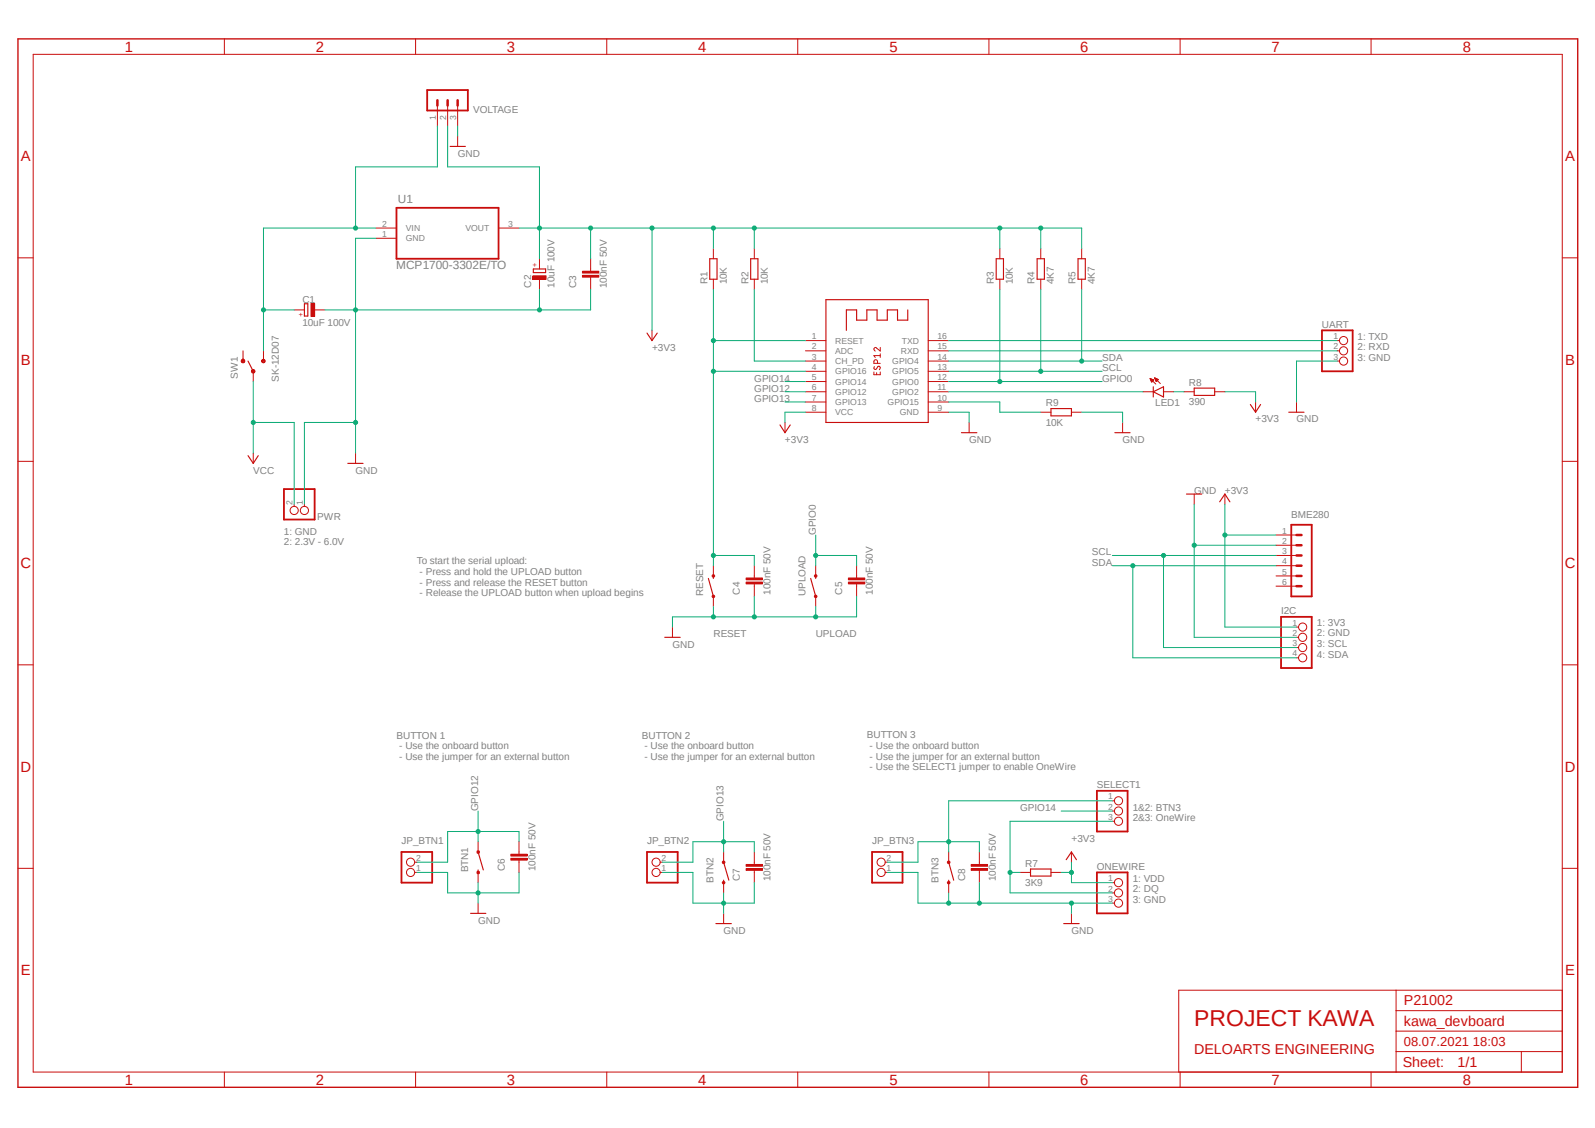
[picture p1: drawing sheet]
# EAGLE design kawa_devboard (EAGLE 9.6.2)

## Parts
BME280  MA06-1  [MA06-1]
BTN1  MOMENTARY-SWITCH-SPST-PTH-6.0MM  [TACTILE_SWITCH_PTH_6.0MM]
BTN2  MOMENTARY-SWITCH-SPST-PTH-6.0MM  [TACTILE_SWITCH_PTH_6.0MM]
BTN3  MOMENTARY-SWITCH-SPST-PTH-6.0MM  [TACTILE_SWITCH_PTH_6.0MM]
C1  10uF 100V  CPOL-EUE2-5  [E2-5]
C2  10uF 100V  CPOL-EUE2-5  [E2-5]
C3  100nF 50V  C2,5-3  [C2.5-3]
C4  100nF 50V  C2,5-3  [C2.5-3]
C5  100nF 50V  C2,5-3  [C2.5-3]
C6  100nF 50V  C2,5-3  [C2.5-3]
C7  100nF 50V  C2,5-3  [C2.5-3]
C8  100nF 50V  C2,5-3  [C2.5-3]
I2C  PINHD-1X4  [1X04]
JP_BTN1  PINHD-1X2/90  [1X02/90]
JP_BTN2  PINHD-1X2/90  [1X02/90]
JP_BTN3  PINHD-1X2/90  [1X02/90]
LED1  LEDSFH480  [SFH480]
ONEWIRE  PINHD-1X3/90  [1X03/90]
PWR  PINHD-1X2/90  [1X02/90]
R1  10K  R-EU_0204/7  [0204/7]
R2  10K  R-EU_0204/7  [0204/7]
R3  10K  R-EU_0204/7  [0204/7]
R4  4K7  R-EU_0204/7  [0204/7]
R5  4K7  R-EU_0204/7  [0204/7]
R7  3K9  R-EU_0204/7  [0204/7]
R8  390  R-EU_0204/7  [0204/7]
R9  10K  R-EU_0204/7  [0204/7]
RESET  MOMENTARY-SWITCH-SPST-PTH-6.0MM  [TACTILE_SWITCH_PTH_6.0MM]
SELECT1  PINHD-1X3  [1X03]
SW1  SK-12D07  [SK12SWITCH]
U1  MCP1700-3302E/TO  [TO127P254X495-3]
UART  PINHD-1X3  [1X03]
UPLOAD  MOMENTARY-SWITCH-SPST-PTH-6.0MM  [TACTILE_SWITCH_PTH_6.0MM]
VOLTAGE  MA03-1  [MA03-1]
X1  ESP-12  [ESP-12]

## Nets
+3V3: BME280.1 C2.+ C3.1 I2C.1 ONEWIRE.1 R1.2 R2.2 R3.2 R4.2 R5.2 R7.2 R8.2 U1.3(VOUT) VOLTAGE.2 X1.8(VCC)
BTN3: BTN3.1 C8.1 JP_BTN3.2 SELECT1.1
CH_PD: R2.1 X1.3(CH_PD)
DQ: ONEWIRE.2 R7.1 SELECT1.3
GND: BME280.2 BTN1.3 BTN2.3 BTN3.3 C1.- C2.- C3.2 C4.2 C5.2 C6.2 C7.2 C8.2 I2C.2 JP_BTN1.1 JP_BTN2.1 JP_BTN3.1 ONEWIRE.3 PWR.1 R9.2 RESET.1 U1.1(GND) UART.3 UPLOAD.1 VOLTAGE.3 X1.9(GND)
GPIO0: C5.1 R3.1 UPLOAD.3 X1.12(GPIO0)
GPIO2: LED1.K(C) X1.11(GPIO2)
GPIO12: BTN1.1 C6.1 JP_BTN1.2 X1.6(GPIO12)
GPIO13: BTN2.1 C7.1 JP_BTN2.2 X1.7(GPIO13)
GPIO14: SELECT1.2 X1.5(GPIO14)
GPIO15: R9.1 X1.10(GPIO15)
LED1: LED1.A R8.1
RST: C4.1 R1.1 RESET.3 X1.1(RESET) X1.4(GPIO16)
RXD: UART.2 X1.15(RXD)
SCL: BME280.3 I2C.3 R4.1 X1.13(GPIO5)
SDA: BME280.4 I2C.4 R5.1 X1.14(GPIO4)
TXD: UART.1 X1.16(TXD)
VCC: PWR.2 SW1.P2(P)
VIN: C1.+ SW1.IN(S) U1.2(VIN) VOLTAGE.1
Unconnected: BME280.5 BME280.6 SW1.P1(O) X1.2(ADC)

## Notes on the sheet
- 1: TXD
  2: RXD
  3: GND
- 1: GND
  2: 2.3V - 6.0V
- To start the serial upload:
   - Press and hold the UPLOAD button
   - Press and release the RESET button
   - Release the UPLOAD button when upload begins
- RESET | UPLOAD
- 1: 3V3
  2: GND
  3: SCL
  4: SDA
- BUTTON 1
   - Use the onboard button
   - Use the jumper for an external button
- BUTTON 2
   - Use the onboard button
   - Use the jumper for an external button
- BUTTON 3
   - Use the onboard button
   - Use the jumper for an external button
   - Use the SELECT1 jumper to enable OneWire
- 1&2: BTN3
  2&3: OneWire
- 1: VDD
  2: DQ
  3: GND
- P21002
- PROJECT KAWA
- DELOARTS ENGINEERING

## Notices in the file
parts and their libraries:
SparkFun-Switches: Licensing: Creative Commons ShareAlike 4.0 International - https://creativecommons.org/licenses/by-sa/4.0
